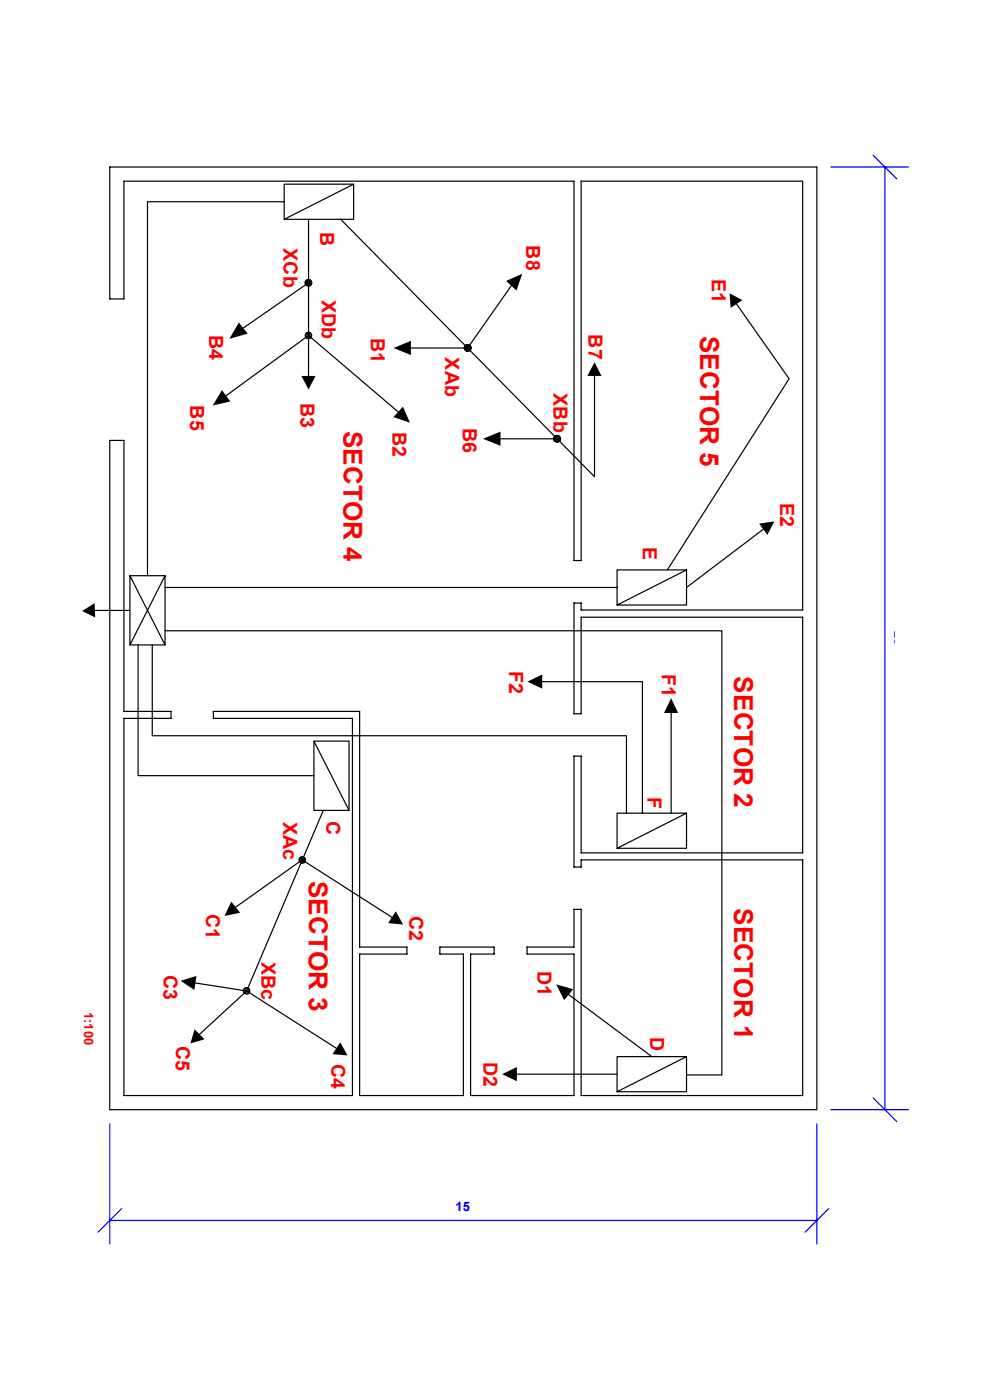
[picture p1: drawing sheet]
<svg xmlns="http://www.w3.org/2000/svg" width="210mm" height="297mm" viewBox="0 0 210 297" stroke-linecap="round" stroke-linejoin="round" font-family="sans-serif">
<g fill="none" stroke="#000" stroke-width=".25">
<path d="M23.3 35.4h150v200h-150v-142h3v57.5h10v1.5h-10v80h48.5v-80h-29.5v-1.5h31v50h10v1.5h-10v30h22v-30h-5v-1.5h11.5v1.5h-5v30h22v-30h-10v-1.5h10v-8h1.5v39.5h47v-50h-47v1.5h-1.5v-23.5h1.5v20.5h47v-50h-47v20.5h-1.5v-23.5h1.5v1.5h47v-91h-47v80.5h-1.5v-80.5h-95.5v25h-3zM60.3 39.1h14.7v7.4h-14.7zM75 39.1l-14.7 7.4M60.3 42.8h-29v79.3M65.4 46.5v33.3M65.4 60l-13.8 9.6M72.3 46.5l53.8 54.6v-21.3M108.5 60.6l-9.3 13.2h-12M156.3 64.5l11.1 15.8-25.8 40.6M48 83.9l17.4-12.7 19.1 16.2M106.2 93.1h12M161.9 112.3l-16.3 12.3"/>
<path d="M20.1 129.5h7.5M27.6 122.1v14.7h7.4v-14.7h-7.4l7.4 14.7M29.3 136.8v27.7h37.3M32.3 136.8v19.3h100.6v16.4M35 133.8h118.1v94.2h-7.5M35 122.1l-7.4 14.7M35 124.6h95.9M145.6 120.9l-14.7 7.5v-7.5h14.7v7.5h-14.7M66.6 157.2h7.4v14.7h-7.4zM66.6 157.2l7.4 14.7M115 144.6h21.3v27.9M142.4 151.3v21.2"/>
<path d="M68.6 171.9l-16.3 38.3-10 9.2M145.6 172.5l-14.7 7.5v-7.5h14.7v7.5h-14.7M50 192.4l14.1-10 19 12.2M41.4 208.5l10.9 1.7 19 12.2M120.6 211l17.7 13.2M109.6 227.9h21.3M145.6 224.2l-14.7 7.4v-7.4h14.7v7.4h-14.7"/>
<circle cx="65.4" cy="60" r=".71"/>
<circle cx="65.4" cy="71.2" r=".71"/>
<circle cx="99.2" cy="73.8" r=".71"/>
<circle cx="118.2" cy="93.1" r=".69"/>
<circle cx="64.1" cy="182.4" r=".71"/>
<circle cx="52.3" cy="210.2" r=".71"/>
</g>
<path d="M176.2 35.4h16.5M185.2 32.9l5 5M187.7 35.4v200M23.3 238.4v25.5M173.3 238.4v25.5M176.2 235.4h16.5M185.2 232.9l5 5M23.3 258.9h150M25.8 256.4l-5 5M175.8 256.4l-5 5" fill="none" stroke="#00f" stroke-width=".25"/>
<g fill="#000">
<path d="M64.8 59.6v.7zM64.8 59.7v.5zM64.9 59.6v.8zM64.9 59.6l-.1 .6zM65.1 59.4l-.2 1v-.8zM65.1 59.4v.8l-.2 .2zM65.1 59.4v.8zM65.1 60.2l.3-.2-.3 .6zM65.4 60v.7l-.3-.1zM65.1 59.4l.3-.1-.3 .9zM65.4 59.3v.7l-.3 .2zM65.4 59.3l.3 .1-.3 .6z"/>
<path d="M65.7 59.4v.8l-.3-.2zM65.4 59.3l.4 .1-.4 1.3zM65.8 59.4v1.2l-.4 .1zM65.7 59.4v.8zM65.8 59.4v.9zM65.8 59.4l.2 .2-.2 .7zM66 59.6v.9l-.2-.2zM65.8 59.4l.2 .2-.2 1zM66 59.6v.7l-.2 .3zM66 59.6l.1 .1-.1 .8zM66.1 59.7l-.1 .8zM66 59.6v.7z"/>
<path d="M107.4 59.6l3.4-1.5-1.2 3.5zM50.7 68.4l1.8 2.4-3.9 1.1zM64.8 70.9v.5zM64.9 70.8l-.1 .6zM64.9 70.8v.8zM64.9 71.6l.2-.1v.3zM64.9 70.8l.2-.2-.2 1zM65.1 70.6v.9l-.2 .1zM64.9 60.4l.2-.2v.4zM65.1 71.5v.3zM65.1 71.4v.4zM65.1 70.6v.9z"/>
<path d="M65.1 60.2v.4zM65.1 71.4l.3-.2-.3 .6zM65.4 71.2v.7l-.3-.1zM65.1 70.6l.3-.1-.3 .9zM65.4 70.5v.7l-.3 .2zM65.4 71.2l.3 .2-.3 .5zM65.7 71.4v.4l-.3 .1zM65.4 70.5l.3 .1-.3 .6zM65.7 70.6v.8l-.3-.2zM65.4 60l.3 .2-.3 .5zM65.7 60.2v.4l-.3 .1zM65.7 71.4v.4z"/>
<path d="M65.8 71.5l-.1 .3zM65.7 70.6v.8zM65.8 70.6v.9zM65.7 60.2v.4zM65.8 60.3l-.1 .3zM65.8 71.5l.2 .1-.2 .2zM65.8 70.6l.2 .2-.2 .7zM66 70.8v.8l-.2-.1zM65.8 60.3l.2 .2-.2 .1zM66 70.8l.1 .1-.1 .7zM66.1 70.9l-.1 .7zM66.1 70.9v.5z"/>
<path d="M66.1 59.7v.5zM63.9 79.8h3l-1.5 2.8zM83.5 73.8l3.7-1.5v3zM98.6 73.5l-.1 .3zM98.5 73.8l.1 .2zM98.6 73.5v.6zM98.6 73.8v.2zM98.6 73.8v.4zM98.6 73.4v.8zM98.7 73.3l-.1 .5zM98.7 73.3v.5h-.1zM98.7 73.3l.1-.1v.2z"/>
<path d="M98.6 73.8h.2l-.2 .4zM98.8 73.8v.6l-.2-.2zM98.6 74.2l.2-.1v.3zM98.8 74v.4zM98.8 73.2v.9zM98.6 73.4l.2-.2-.2 1zM98.8 73.2v.9l-.2 .1zM98.8 73.8v.6zM98.9 73.8v.7zM98.9 73.2l-.1 .2zM98.9 73.2v.3zM98.7 73.3l.2 .2-.2 .3z"/>
<path d="M98.9 73.5v.3h-.2zM98.9 73.5l.3 .3h-.3zM98.9 73.8h.3l-.3 .7zM99.2 73.8v.7h-.3zM98.9 73.2l.3-.1-.3 .4zM99.2 73.1v.7l-.3-.3zM98.8 74l.4-.2-.4 .6zM99.2 73.8v.7l-.4-.1zM98.8 73.2l.4-.1-.4 .9zM99.2 73.1v.7l-.4 .2zM99.4 73.5v.5l-.2-.2zM99.2 73.8l.2 .2-.2 .5z"/>
<path d="M99.4 74v.5h-.2zM99.2 73.1l.2 .1-.2 .6zM99.4 73.2v.3l-.2 .3zM99.4 74v.5zM99.4 74.1v.4zM99.4 73.4v.6zM99.4 73.4v.7zM99.4 73.2v.3zM99.2 73.1l.3 .1-.3 1.3zM99.5 73.2v1.2l-.3 .1zM99.4 73.2h.2l-.2 .2zM99.4 74.1l.2 .1-.2 .3z"/>
<path d="M99.6 74.2l-.2 .3zM99.6 73.2l-.2 .9v-.7zM99.6 73.2v1l-.2-.1zM99.6 74.2v.2zM99.6 73.2v1zM99.7 73.4v.9zM99.5 73.2l.3 .2-.3 1zM99.8 73.4v.8l-.3 .2zM99.9 73.6v.4zM99.7 73.4l.2 .2-.2 .7zM99.9 73.6l-.2 .7zM99.8 73.4v.8z"/>
<path d="M126.1 76.8l1.5 3h-3zM154.8 62.2l2.7 1.5-2.5 1.6zM47.1 82.8l1.8 2.4-3.8 .8zM85.5 86.3l1.5 3.4-3.6-1.2zM102.4 93.1l3.8-1.5v3zM117.5 92.8v.3zM117.5 93.1v.2zM117.6 93.1v.3zM117.6 92.8v.5zM117.6 92.7v.6zM117.6 92.7v.8zM117.7 92.6l-.2 .5z"/>
<path d="M117.7 92.6v.5h-.2zM117.7 92.6l.1-.1v.2zM117.7 92.6l.1 .1-.1 .4zM117.8 92.7v.4h-.1zM117.6 93.1h.2l-.2 .3zM117.8 93.1v.6l-.2-.3zM117.6 93.5l.2-.2v.4zM117.6 92.7l.2-.2-.2 1zM117.8 92.5v.8l-.2 .2zM117.8 93.3v.4zM117.9 93.3v.4zM117.8 92.5v.8z"/>
<path d="M117.9 92.5l-.1 .8zM117.8 92.7v.4zM117.9 92.8l-.1 .3zM117.8 92.5l.1-.1-.1 .3zM117.9 92.4v.4zM117.9 92.8l.3 .3h-.3zM117.9 92.4h.3l-.3 .4zM118.2 92.4v.7l-.3-.3zM117.8 93.1h.4l-.4 .6zM118.2 93.1v.7l-.4-.1zM117.9 93.3l.3-.2-.3 .6zM118.2 93.1v.7l-.3-.1z"/>
<path d="M117.9 92.5l.3-.1-.3 .9zM118.2 92.4v.7l-.3 .2zM118.2 93.1l.2 .2-.2 .5zM118.4 93.3v.4l-.2 .1zM118.4 93.3v.4zM118.5 93.4l-.1 .3zM118.2 92.4l.3 .1-.3 .6zM118.5 92.5v.9l-.3-.3zM118.2 92.4l.3 .1-.3 1.3zM118.5 92.5v1.2l-.3 .1zM118.5 93.4l.2 .2-.2 .1zM118.5 92.5l.2 .1-.2 .8z"/>
<path d="M118.7 92.6v1l-.2-.2zM118.7 92.6v1zM118.7 92.7v.9zM118.5 92.5l.3 .3-.3 .9zM118.8 92.8v.6l-.3 .3zM118.7 92.7v.8zM118.8 92.9l-.1 .6zM118.8 92.9v.4zM118.8 92.8v.6zM161 111.1l3.3-.5-1.5 2.9zM17.4 129.6l2.7-1.6 .1 3zM111.9 144.6l3.1-1.5v3z"/>
<path d="M142.4 148.1l1.4 3.2h-3zM49.1 191.3l1.8 2.3-3.3 .7zM63.5 182.1v.6zM63.5 182v.7zM63.5 182v.8zM63.5 182.8h.2v.2zM63.5 182l.2-.1-.2 .9zM63.7 181.9v.9h-.2zM63.7 181.9l.1-.1-.1 1zM63.8 181.8l-.1 1zM63.5 182.8l.3-.1v.3zM63.5 182l.3-.2-.3 1z"/>
<path d="M63.8 181.8v.9l-.3 .1zM63.8 182.7v.3zM63.8 181.8v.9zM63.7 182.8l.1-.2-.1 .4zM63.8 182.6v.5l-.1-.1zM64 182.8v.3h-.2zM63.8 182.6l.2-.1-.2 .6zM64 182.5l-.2 .6zM63.8 181.8h.2l-.2 .9zM64 181.8v.7l-.2 .2zM64 182.5l.1-.1-.1 .4zM64.1 182.4l-.1 .7z"/>
<path d="M64.1 182.4v.7h-.1zM64 181.8l.1-.1-.1 .8zM64.1 181.7l-.1 .8zM63.8 182.7l.3-.3-.3 .6zM64.1 182.4v.7l-.3-.1zM63.8 181.8l.3-.1-.3 1zM64.1 181.7v.7l-.3 .3zM64.1 181.7h.2l-.2 .7zM64.3 181.7l-.2 .7zM64.3 181.7l.1 .1-.1 .3zM64.4 181.8v.8l-.3-.2zM64.1 182.4l.3 .3-.3 .4z"/>
<path d="M64.4 182.7v.3l-.3 .1zM64.1 181.7l.3 .1-.3 .6zM64.4 181.8v.9l-.3-.3zM64.1 182.4l.3 .2-.3 .5zM64.4 182.6v.4l-.3 .1zM64.4 182.7v.3zM64.5 182.8l-.1 .2zM64.4 181.8v.9zM64.5 181.8v1zM64.5 182.8l.1 .1-.1 .1zM64.5 181.8l.1 .2-.1 .8zM64.6 182v.9l-.1-.1z"/>
<path d="M64.4 182.6l.3 .2-.3 .2zM64.7 182v.8zM64.7 182.1v.7zM64.4 181.8l.3 .2-.3 .6zM64.7 182v.8l-.3-.2zM64.6 182v.9zM64.7 182.1l-.1 .8zM64.7 182.1l.1 .3-.1 .4zM64.7 182.1v.6zM83.9 193.3l1.6 2.8-3.2-.3zM38.3 208.1l3.4-1-.5 2.9zM51.6 210.1v.3z"/>
<path d="M51.7 210.1v.5zM51.7 209.8l-.1 .3zM51.7 209.8v.3zM51.8 210.1v.6zM51.8 209.8l-.1 .3zM52 210.5v.3l-.2-.1zM51.8 210.1h.2l-.2 .6zM52 210.1v.4l-.2 .2zM52 209.6l-.2 .5v-.3zM52 209.6v.5h-.2zM52 210.5v.3zM52 210.5v.4z"/>
<path d="M52 210.1v.4zM52 210.2v.3zM52 209.6v.5zM52 209.6v.6zM52 210.2h.3l-.3 .3zM52 210.5l.3-.3-.3 .7zM52.3 210.2v.7h-.3zM52 209.6l.3-.1-.3 .7zM52.3 209.5v.7h-.3zM52.5 209.9v.4l-.2-.1zM52.3 210.2l.2 .1-.2 .6zM52.5 210.3v.6h-.2z"/>
<path d="M52.3 209.5h.2l-.2 .7zM52.5 209.5l-.2 .7zM52.5 209.5h.1l-.1 .4zM52.6 209.5l-.1 .8zM52.6 209.5v.9l-.1-.1zM52.5 210.3l.2 .1-.2 .5zM52.7 210.4v.4l-.2 .1zM52.9 209.8v.8zM52.7 210.4l.2 .2-.2 .2zM52.7 210.8l.2-.2zM52.6 209.5l.3 .3-.3 .6zM52.9 209.8v.8l-.3-.2z"/>
<path d="M118 208.8l3.6 1-1.9 2.4zM41.3 218.4l2.1 2.1-3 .9zM72.2 221.1l1.5 2.8-3.2-.3zM106.5 227.9l3.1-1.5v3z"/>
</g>
<g font-size="5.5" fill="#f00">
<text x="148.5" y="71.2" transform="rotate(90 148.5 71.2)">SECTOR 5</text>
<text x="72.9" y="91.4" transform="rotate(90 72.9 91.4)">SECTOR 4</text>
<text x="155.7" y="143.5" transform="rotate(90 155.7 143.5)">SECTOR 2</text>
<text x="65.5" y="186.8" transform="rotate(90 65.5 186.8)">SECTOR 3</text>
<text x="155.7" y="192.7" transform="rotate(90 155.7 192.7)">SECTOR 1</text>
</g>
<g font-size="4.1" fill="#f00">
<text x="60.1" y="52.7" transform="rotate(90 60.1 52.7)">XCb</text>
<text x="67.9" y="49.3" transform="rotate(90 67.9 49.3)">B</text>
<text x="111.6" y="52.1" transform="rotate(90 111.6 52.1)">B8</text>
<text x="151" y="59.2" transform="rotate(90 151 59.2)">E1</text>
<text x="68.3" y="63.7" transform="rotate(90 68.3 63.7)">XDb</text>
<text x="44.4" y="71" transform="rotate(90 44.4 71)">B4</text>
<text x="78.7" y="71.6" transform="rotate(90 78.7 71.6)">B1</text>
<text x="124.8" y="71" transform="rotate(90 124.8 71)">B7</text>
<text x="94.4" y="75.8" transform="rotate(90 94.4 75.8)">XAb</text>
<text x="117.4" y="83.4" transform="rotate(90 117.4 83.4)">XBb</text>
<text x="40.3" y="86" transform="rotate(90 40.3 86)">B5</text>
<text x="63.7" y="85.4" transform="rotate(90 63.7 85.4)">B3</text>
<text x="83.3" y="91.6" transform="rotate(90 83.3 91.6)">B2</text>
<text x="98.2" y="90.8" transform="rotate(90 98.2 90.8)">B6</text>
<text x="165.5" y="106.7" transform="rotate(90 165.5 106.7)">E2</text>
<text x="136.4" y="116" transform="rotate(90 136.4 116)">E</text>
<text x="108" y="142.4" transform="rotate(90 108 142.4)">F2</text>
<text x="140.4" y="143" transform="rotate(90 140.4 143)">F1</text>
<text x="137.4" y="169" transform="rotate(90 137.4 169)">F</text>
<text x="60.1" y="174.3" transform="rotate(90 60.1 174.3)">XAc</text>
<text x="69.2" y="174.1" transform="rotate(90 69.2 174.1)">C</text>
<text x="43.7" y="194" transform="rotate(90 43.7 194)">C1</text>
<text x="86.8" y="194.4" transform="rotate(90 86.8 194.4)">C2</text>
<text x="34.7" y="206.9" transform="rotate(90 34.7 206.9)">C3</text>
<text x="55.5" y="204.1" transform="rotate(90 55.5 204.1)">XBc</text>
<text x="114" y="206" transform="rotate(90 114 206)">D1</text>
<text x="37.3" y="221.9" transform="rotate(90 37.3 221.9)">C5</text>
<text x="137.9" y="220" transform="rotate(90 137.9 220)">D</text>
<text x="70.2" y="225.7" transform="rotate(90 70.2 225.7)">C4</text>
<text x="102.5" y="225.2" transform="rotate(90 102.5 225.2)">D2</text>
</g>
<g font-size="2.8" fill="#00f">
<text x="189.7" y="133.9" transform="rotate(90 189.7 133.9)">20</text>
<text x="96.6" y="256.9">15</text>
</g>
<text font-size="2.8" fill="#f00" x="17.8" y="214.6" transform="rotate(90 17.8 214.6)">1:100</text>
</svg>
